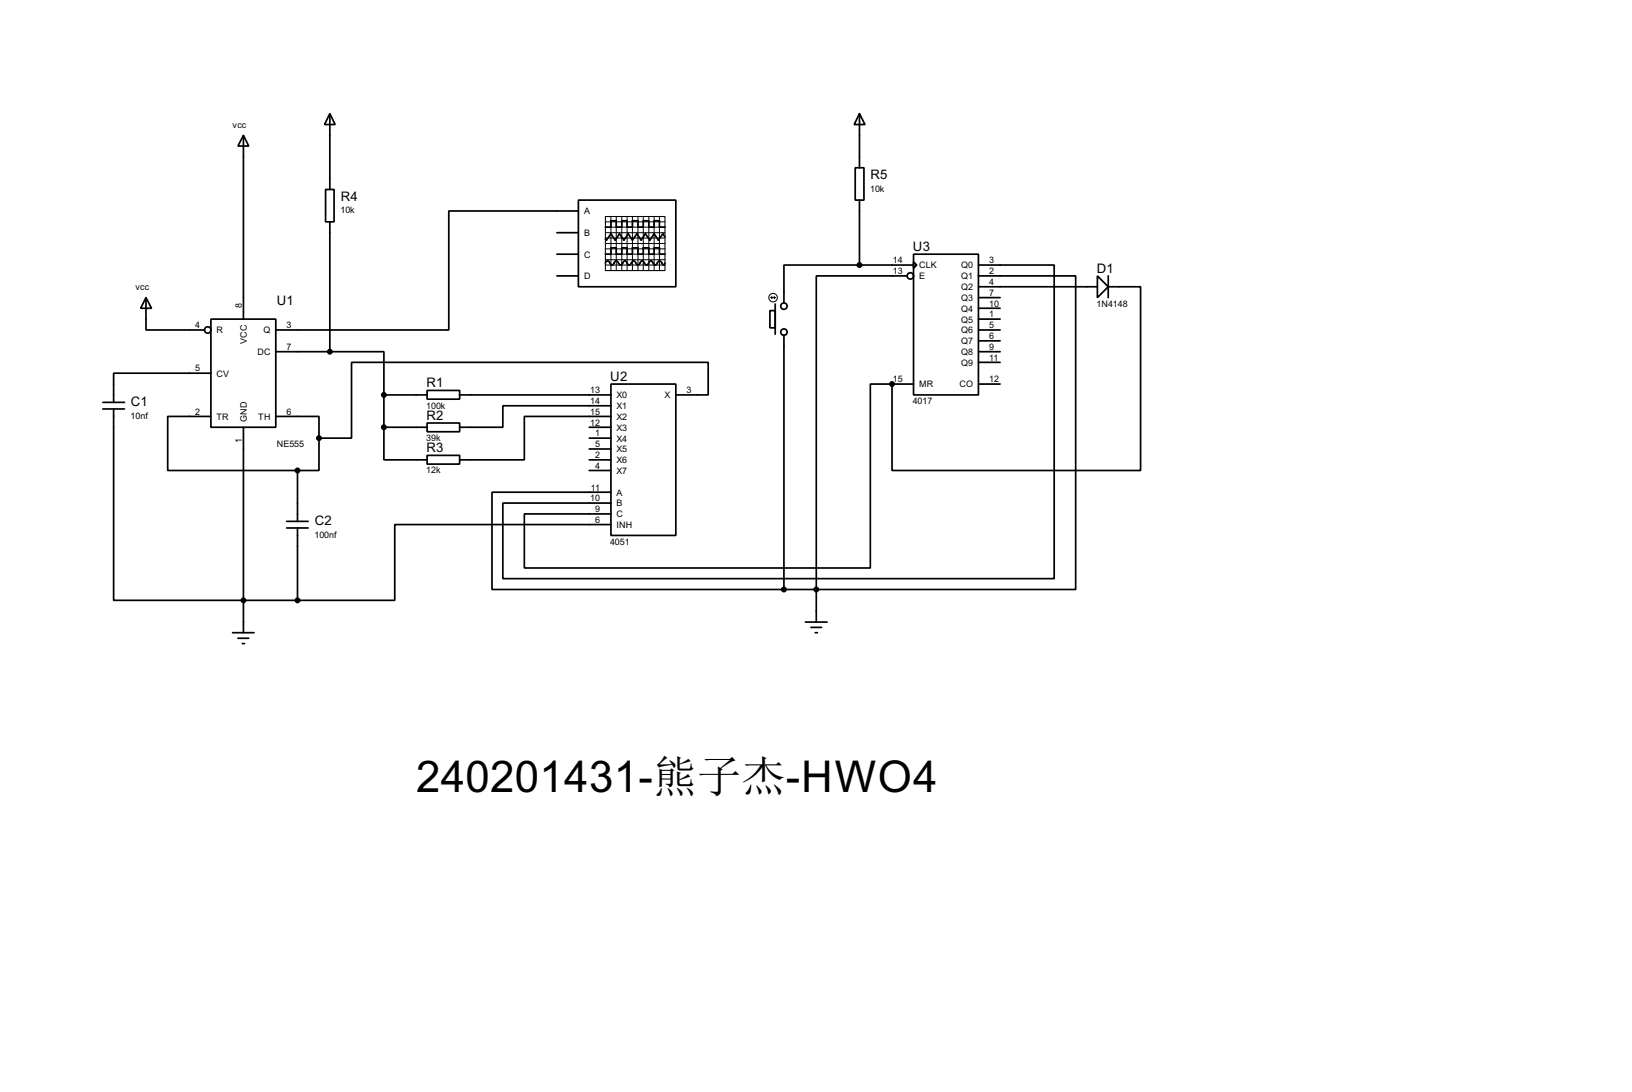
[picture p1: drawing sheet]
<svg xmlns="http://www.w3.org/2000/svg" width="383mm" height="256mm" viewBox="0 0 383 256" stroke-linecap="round" stroke-linejoin="round" font-family="sans-serif">
<g fill="none" stroke="#000" stroke-width=".4">
<path d="M57.2 31.8l1.3 2.5h-2.6zM57.2 31.8v43.2M77.5 26.7l1.3 2.6h-2.5zM77.5 26.7v17.8M201 39.4h2v7.6h-2zM202 26.7l1.3 2.6h-2.6zM202 26.7v12.7M76.5 44.5h2v7.6h-2zM77.5 52.1v30.5M130.9 59.7h5M130.9 54.7h5M135.9 47h22.9v20.4h-22.9z"/>
<path d="M135.9 49.6h-30.4v27.9h-40.7M142.3 53.4h1.3v-1.5h1.2v1.5h1.3v-1.5h1.3v1.5h1.2v-1.5h1.3v1.5h1.3v-1.5h1.3v1.5h1.2v-1.5h1.3v1.5h1.3M142.3 59.7h1.3v-1.5h1.2v1.5h1.3v-1.5h1.3v1.5h1.2v-1.5h1.3v1.5h1.3v-1.5h1.3v1.5h1.2v-1.5h1.3v1.5h1.3M156.3 55.7l-.5-.8-1.1 1.5-1-1.5-1 1.5-1-1.5-1 1.5-1-1.5-1.1 1.5-1-1.5-1 1.5-1-1.5-1 1.5-1-1.5-1.1 1.5-.2-.2M202 47v15.3M214.7 59.7h15.2v33.1h-15.2zM34.3 69.9l1.3 2.5h-2.5zM34.3 69.9v7.6h13.8M49.6 75h15.2v25.4h-15.2zM130.9 64.8h5M142.3 61.8a.54 .54 0 0 1 .7-.4l.8 .9 1-1 .5 .5a.54 .54 0 0 0 .8 .3l.8-.8 1 1 .7-.9a.6 .6 0 0 1 .9 .5l.4 .4 1-1 .8 .8a.6 .6 0 0 0 .8-.5l.5-.3 .4 .3a.58 .58 0 0 0 .6 .7 .58 .58 0 0 0 .5-.7l.2-.2a.6 .6 0 0 1 .9 .5l.4 .4 .3-.5M180.9 73h1.3v4h-1.3z"/>
<path d="M182.2 71.4v7.1M184.2 78.8v59.7M202 62.3h-17.8v8.9M202 62.3h12.7M213.2 64.8h-21.4v73.7M214.7 61.5l.7 .8-.7 .7zM229.9 62.3h17.8v73.6h-129.5v-17.7h25.4M229.9 64.8h22.9v73.7h-61M229.9 67.4h28M229.9 77.5h5.1M229.9 69.9h5.1M229.9 72.4h5.1"/>
<path d="M229.9 75h5.1M257.9 64.8l2.5 2.6-2.5 2.5zM260.4 67.4h7.6v43.1h-58.4v-20.3M260.4 64.8v5.1M24.2 96.1h5.1M24.2 94.5h5.1M26.7 96.1v44.9h43.2M49.6 87.7h-22.9v6.8M49.6 97.8h-10.2v12.7h30.5M64.8 97.8h10.2v5.1M64.8 82.6h12.7M77.5 82.6h12.7v10.2"/>
<path d="M90.2 92.8v7.6M90.2 92.8h10.2M100.4 91.7h7.6v2.1h-7.6zM100.4 99.4h7.6v2h-7.6zM108 92.8h35.6M143.6 90.2h15.2v35.6h-15.2zM143.6 95.3h-25.4v5.1h-10.2M143.6 97.8h-20.4v10.2h-15.2M158.8 92.8h7.6v-7.7h-83.8v17.8h-7.6M209.6 90.2h-5.1v43.2h-81.3v-12.7h20.4M209.6 90.2h5.1M229.9 82.6h5.1"/>
<path d="M229.9 90.2h5.1M229.9 80.1h5.1M229.9 85.1h5.1M57.2 100.4v48.2M69.9 110.5v12M75 102.9v7.6h-5.1M90.2 100.4v7.6h10.2M90.2 100.4h10.2M100.4 107h7.6v2h-7.6zM138.5 100.4h5.1M138.5 108h5.1M138.5 102.9h5.1"/>
<path d="M138.5 105.5h5.1M138.5 110.5h5.1M143.6 115.6h-28v22.9h68.6M67.4 122.5h5M67.4 124h5M69.9 124v17M143.6 123.2h-50.8v17.8h-22.9M184.2 138.5h7.6M191.8 138.5v7.6M54.7 148.6h5M55.9 149.9h2.6M57 151.2h.5"/>
<path d="M189.3 146.1h5.1M190.6 147.4h2.5M191.6 148.6h.5"/>
<circle cx="48.8" cy="77.5" r=".75"/>
<circle cx="184.2" cy="71.9" r=".75"/>
<circle cx="184.2" cy="78" r=".75"/>
<circle cx="213.9" cy="64.8" r=".75"/>
</g>
<circle cx="209.6" cy="90.2" r=".2" fill="#000"/>
<path d="M142.3 50.9h14v12.7h-14z" fill="none" stroke="#000" stroke-width=".25"/>
<g fill="none" stroke="#000" stroke-width=".23">
<path d="M142.3 54.7h14M142.3 52.1h14M142.3 53.4h14M142.3 55.9h14M142.3 58.5h14M142.3 59.7h14M142.3 57.2h14M143.6 50.9v12.7M144.8 50.9v12.7M146.1 50.9v12.7M147.4 50.9v12.7M148.6 50.9v12.7"/>
<path d="M149.9 50.9v12.7M151.2 50.9v12.7M152.5 50.9v12.7M153.7 50.9v12.7M155 50.9v12.7M142.3 61h14M142.3 62.3h14M181.2 69.9h1M181.2 69.9l.2 .3M181.4 69.7l-.2 .2M181.9 69.7l.3 .2M182.2 69.9l-.3 .3"/>
<circle cx="181.6" cy="69.9" r="1"/>
</g>
<g fill="#000" stroke="#000" stroke-width=".4">
<circle cx="201.9" cy="62.3" r=".5"/>
<circle cx="77.5" cy="82.6" r=".5"/>
<circle cx="90.2" cy="92.8" r=".5"/>
<circle cx="209.6" cy="90.2" r=".5"/>
<circle cx="69.9" cy="110.5" r=".5"/>
<circle cx="74.9" cy="102.9" r=".5"/>
<circle cx="90.2" cy="100.4" r=".5"/>
<circle cx="184.2" cy="138.5" r=".5"/>
<circle cx="191.8" cy="138.5" r=".5"/>
<circle cx="57.2" cy="141" r=".5"/>
<circle cx="69.9" cy="141" r=".5"/>
</g>
<text font-size="11.5" x="97.8" y="186">240201431-熊子杰-HWO4</text>
<g font-size="3.5">
<text x="80.1" y="47.2">R4</text>
<text x="204.5" y="42.1">R5</text>
<text x="214.5" y="58.9">U3</text>
<text x="257.7" y="64">D1</text>
<text x="65.1" y="71.6">U1</text>
<text x="143.4" y="89.4">U2</text>
<text x="30.8" y="95.5">C1</text>
<text x="100.2" y="90.9">R1</text>
<text x="100.2" y="98.6">R2</text>
<text x="100.2" y="106.2">R3</text>
<text x="74" y="123.4">C2</text>
</g>
<g font-size="2.4">
<text x="54.7" y="30">vcc</text>
<text x="204.5" y="45">10k</text>
<text x="80" y="50.1">10k</text>
<text x="137.2" y="50.4">A</text>
<text x="137.2" y="55.4">B</text>
<text x="137.2" y="60.5">C</text>
<text x="137.2" y="65.6">D</text>
<text x="209.8" y="61.9">14</text>
<text x="209.8" y="64.4">13</text>
<text x="216" y="63.1">CLK</text>
<text x="216" y="65.6">E</text>
<text x="225.8" y="63.1">Q0</text>
<text x="225.8" y="65.6">Q1</text>
<text x="232.5" y="61.9">3</text>
<text x="232.5" y="64.4">2</text>
<text x="31.8" y="68.1">vcc</text>
<text x="225.8" y="68.1">Q2</text>
<text x="225.8" y="70.7">Q3</text>
<text x="232.5" y="67">4</text>
<text x="232.5" y="69.5">7</text>
<text x="232.5" y="72">10</text>
<text x="45.9" y="77.1">4</text>
<text x="56.8" y="72.4" transform="rotate(-90 56.8 72.4)">8</text>
<text x="67.4" y="77.1">3</text>
<text x="225.8" y="73.2">Q4</text>
<text x="225.8" y="75.8">Q5</text>
<text x="232.5" y="74.6">1</text>
<text x="232.5" y="77.1">5</text>
<text x="257.7" y="72.1">1N4148</text>
<text x="50.9" y="78.3">R</text>
<text x="58" y="80.8" transform="rotate(-90 58 80.8)">VCC</text>
<text x="60.5" y="83.4">DC</text>
<text x="61.9" y="78.3">Q</text>
<text x="67.4" y="82.2">7</text>
<text x="225.8" y="78.3">Q6</text>
<text x="225.8" y="80.8">Q7</text>
<text x="225.8" y="83.4">Q8</text>
<text x="232.5" y="79.7">6</text>
<text x="232.5" y="82.2">9</text>
<text x="45.9" y="87.3">5</text>
<text x="50.9" y="88.5">CV</text>
<text x="209.8" y="89.8">15</text>
<text x="225.8" y="85.9">Q9</text>
<text x="232.5" y="89.8">12</text>
<text x="232.5" y="84.7">11</text>
<text x="100.2" y="96">100k</text>
<text x="138.7" y="92.4">13</text>
<text x="138.7" y="94.9">14</text>
<text x="144.8" y="93.6">X0</text>
<text x="156.1" y="93.6">X</text>
<text x="161.3" y="92.4">3</text>
<text x="214.5" y="95">4017</text>
<text x="216" y="91">MR</text>
<text x="225.4" y="91">CO</text>
<text x="30.7" y="98.4">10nf</text>
<text x="45.9" y="97.4">2</text>
<text x="50.9" y="98.6">TR</text>
<text x="58" y="99.1" transform="rotate(-90 58 99.1)">GND</text>
<text x="60.7" y="98.6">TH</text>
<text x="67.4" y="97.4">6</text>
<text x="138.7" y="97.4">15</text>
<text x="138.7" y="100">12</text>
<text x="144.8" y="96.1">X1</text>
<text x="144.8" y="98.6">X2</text>
<text x="144.8" y="101.2">X3</text>
<text x="56.8" y="104.1" transform="rotate(-90 56.8 104.1)">1</text>
<text x="65" y="105.1">NE555</text>
<text x="100.2" y="103.6">39k</text>
<text x="139.9" y="102.5">1</text>
<text x="139.9" y="105.1">5</text>
<text x="139.9" y="107.6">2</text>
<text x="144.8" y="103.7">X4</text>
<text x="144.8" y="106.3">X5</text>
<text x="100.2" y="111.2">12k</text>
<text x="139.9" y="110.1">4</text>
<text x="144.8" y="108.8">X6</text>
<text x="144.8" y="111.3">X7</text>
<text x="138.7" y="117.8">10</text>
<text x="138.9" y="115.2">11</text>
<text x="144.8" y="116.4">A</text>
<text x="144.8" y="119">B</text>
<text x="139.9" y="120.3">9</text>
<text x="139.9" y="122.8">6</text>
<text x="144.8" y="121.5">C</text>
<text x="144.8" y="124">INH</text>
<text x="73.9" y="126.3">100nf</text>
<text x="143.4" y="128">4051</text>
</g>
</svg>
